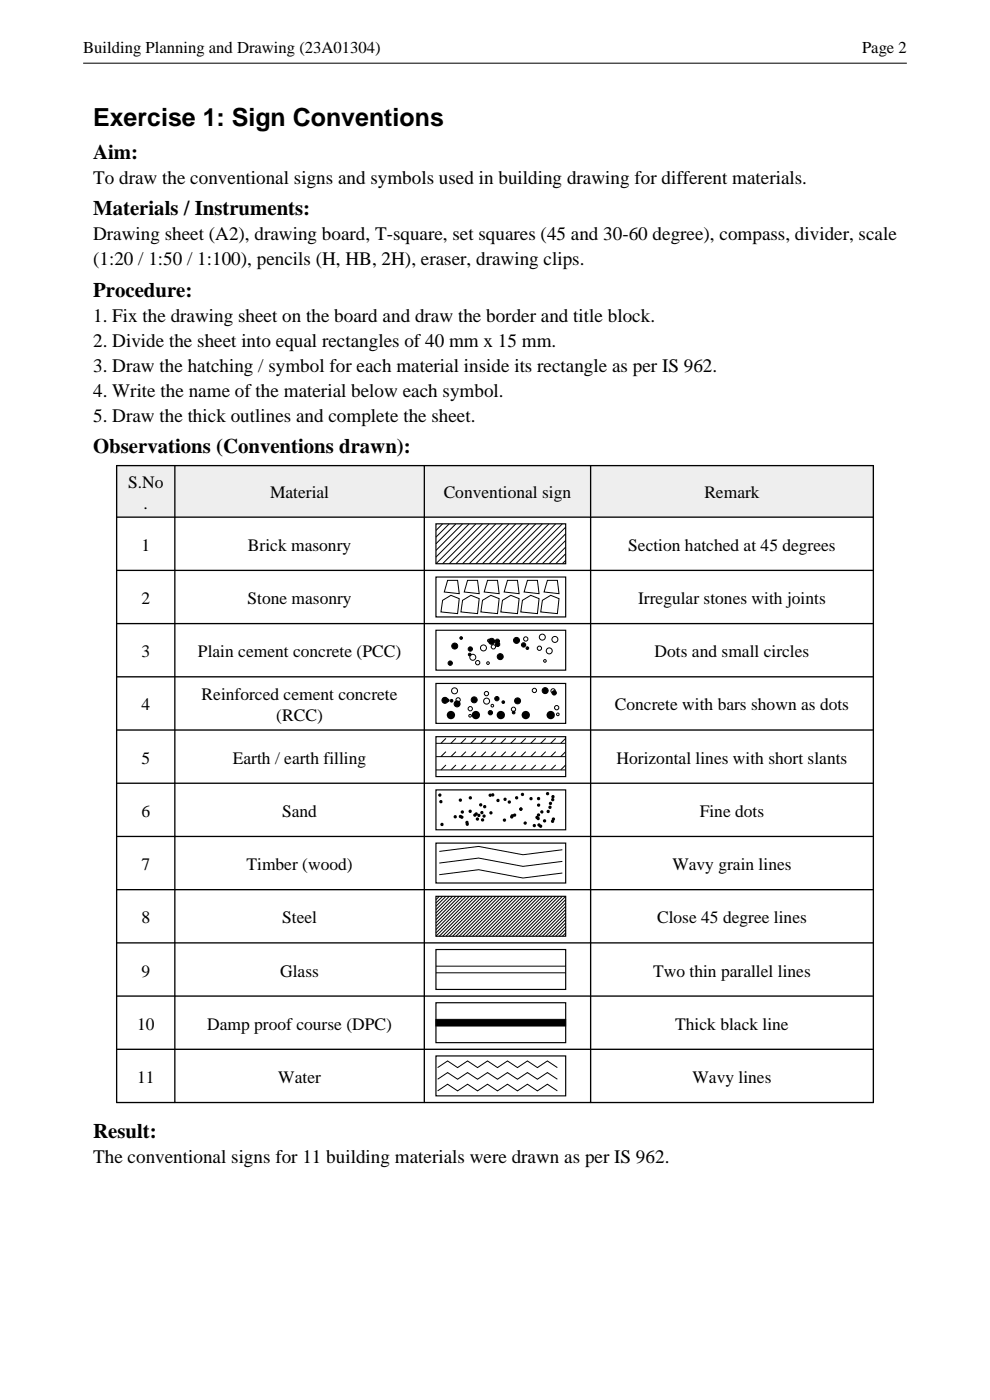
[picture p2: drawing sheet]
<svg xmlns="http://www.w3.org/2000/svg" width="210mm" height="297mm" viewBox="0 0 210 297" stroke-linecap="round" stroke-linejoin="round" font-family="sans-serif">
<path d="M17.6 13.4h174.8" fill="none" stroke="#000" stroke-width=".21"/>
<path d="M24.7 98.8h160.6v10.9h-160.6z" fill-rule="evenodd" fill="#eee"/>
<path d="M92.5 111.1h27.5v8.5h-27.5zM92.5 122.4h27.5v8.5h-27.5zM92.5 133.7h27.5v8.5h-27.5zM92.5 145h27.5v8.5h-27.5zM92.5 156.3h27.5v8.4h-27.5zM92.5 167.6h27.5v8.4h-27.5zM92.5 178.9h27.5v8.4h-27.5zM92.5 190.1h27.5v8.5h-27.5zM92.5 201.4h27.5v8.5h-27.5zM92.5 212.7h27.5v8.5h-27.5zM92.5 224h27.5v8.5h-27.5z" fill="none" stroke="#000" stroke-width=".25"/>
<g fill="none" stroke="#000" stroke-width=".21">
<path d="M93.9 111.1l-1.4 1.4M95.3 111.1l-2.8 2.8M96.7 111.1l-4.2 4.3M98.1 111.1l-5.6 5.7M99.5 111.1l-7 7.1M100.9 111.1l-8.4 8.5M102.4 111.1l-8.5 8.5M103.8 111.1l-8.5 8.5M105.2 111.1l-8.5 8.5M106.6 111.1l-8.5 8.5M108 111.1l-8.5 8.5M109.4 111.1l-8.5 8.5"/>
<path d="M110.8 111.1l-8.4 8.5M112.2 111.1l-8.4 8.5M113.6 111.1l-8.4 8.5M115.1 111.1l-8.5 8.5M116.5 111.1l-8.5 8.5M117.9 111.1l-8.5 8.5M119.3 111.1l-8.5 8.5M120 111.8l-7.8 7.8M120 113.2l-6.4 6.4M120 114.7l-4.9 4.9M120 116.1l-3.5 3.5M120 117.5l-2.1 2.1"/>
<path d="M120 118.9l-.7 .7M93.9 127.4l1.8-1.1 1.7 .7-.3 3.2-3.6-.4zM94.9 123.1h2.2l.3 2.8-3.2-.3zM98.1 127.4l1.8-1.1 1.7 .7-.3 3.2-3.5-.4zM99.2 123.1h2.1l.3 2.8-3.1-.3zM102.4 127.4l1.7-1.1 1.8 .7-.4 3.2-3.5-.4zM103.4 123.1h2.1l.4 2.8-3.2-.3zM106.6 127.4l1.8-1.1 1.7 .7-.3 3.2-3.6-.4zM107.6 123.1h2.2l.3 2.8-3.2-.3zM110.8 127.4l1.8-1.1 1.7 .7-.3 3.2-3.5-.4zM111.9 123.1h2.1l.3 2.8-3.1-.3zM115.1 127.4l1.7-1.1 1.8 .7-.4 3.2-3.5-.4z"/>
<path d="M116.1 123.1h2.1l.4 2.8-3.2-.3zM92.5 157.7h27.5M94.6 159.5l-1.1 1M94.6 156.6l-1.1 1.1M96.7 159.5l-1 1M96.7 156.6l-1 1.1M98.8 159.5l-1 1M98.8 156.6l-1 1.1M100.9 159.5l-1 1M100.9 156.6l-1 1.1M103.1 159.5l-1.1 1M103.1 156.6l-1.1 1.1"/>
<path d="M105.2 159.5l-1.1 1M105.2 156.6l-1.1 1.1M107.3 159.5l-1.1 1M107.3 156.6l-1.1 1.1M109.4 159.5l-1 1M109.4 156.6l-1 1.1M111.5 159.5l-1 1M111.5 156.6l-1 1.1M113.6 159.5l-1 1M113.6 156.6l-1 1.1M115.8 159.5l-1.1 1M115.8 156.6l-1.1 1.1"/>
<path d="M117.9 159.5l-1.1 1M117.9 156.6l-1.1 1.1M120 159.5l-1.1 1M120 156.6l-1.1 1.1M92.5 163.3h27.5M92.5 160.5h27.5M94.6 162.3l-1.1 1M96.7 162.3l-1 1M98.8 162.3l-1 1M100.9 162.3l-1 1M103.1 162.3l-1.1 1M105.2 162.3l-1.1 1"/>
<path d="M107.3 162.3l-1.1 1M109.4 162.3l-1 1M111.5 162.3l-1 1M113.6 162.3l-1 1M115.8 162.3l-1.1 1M117.9 162.3l-1.1 1M120 162.3l-1.1 1M93.2 190.1l-.7 .8M93.9 190.1l-1.4 1.5M94.6 190.1l-2.1 2.2M95.3 190.1l-2.8 2.9M96 190.1l-3.5 3.6"/>
<path d="M96.7 190.1l-4.2 4.3M97.4 190.1l-4.9 5M98.1 190.1l-5.6 5.7M98.8 190.1l-6.3 6.4M99.5 190.1l-7 7.1M100.2 190.1l-7.7 7.8M100.9 190.1l-8.4 8.5M101.6 190.1l-8.4 8.5M102.4 190.1l-8.5 8.5M103.1 190.1l-8.5 8.5M103.8 190.1l-8.5 8.5M104.5 190.1l-8.5 8.5"/>
<path d="M105.2 190.1l-8.5 8.5M105.9 190.1l-8.5 8.5M106.6 190.1l-8.5 8.5M107.3 190.1l-8.5 8.5M108 190.1l-8.5 8.5M108.7 190.1l-8.5 8.5M109.4 190.1l-8.5 8.5M110.1 190.1l-8.5 8.5M110.8 190.1l-8.4 8.5M111.5 190.1l-8.4 8.5M112.2 190.1l-8.4 8.5M112.9 190.1l-8.4 8.5"/>
<path d="M113.6 190.1l-8.4 8.5M114.3 190.1l-8.4 8.5M115.1 190.1l-8.5 8.5M115.8 190.1l-8.5 8.5M116.5 190.1l-8.5 8.5M117.2 190.1l-8.5 8.5M117.9 190.1l-8.5 8.5M118.6 190.1l-8.5 8.5M119.3 185.2l-8.4 1.1-9.4-1.8-8.3 1.1M119.3 182.7l-8.4 1.1-9.4-1.8-8.3 1.1M119.3 180.3l-8.4 1-9.4-1.7-8.3 1M119.3 190.1l-8.5 8.5"/>
<path d="M120 190.1l-8.5 8.5M120 190.9l-7.8 7.7M120 191.6l-7.1 7M120 192.3l-6.4 6.3M120 193l-5.7 5.6M120 193.7l-4.9 4.9M120 194.4l-4.2 4.2M120 195.1l-3.5 3.5M120 195.8l-2.8 2.8M120 196.5l-2.1 2.1M120 197.2l-1.4 1.4M120 197.9l-.7 .7"/>
<path d="M92.5 206.4h27.5M92.5 205h27.5M92.8 231.4l2.1-1.4 2.2 1.4 2.1-1.4 2.1 1.4 2.1-1.4 2.1 1.4 2.1-1.4 2.2 1.4 2.1-1.4 2.1 1.4 2.1-1.4 2.1 1.4M92.8 229l2.1-1.5 2.2 1.5 2.1-1.5 2.1 1.5 2.1-1.5 2.1 1.5 2.1-1.5 2.2 1.5 2.1-1.5 2.1 1.5 2.1-1.5 2.1 1.5M92.8 226.5l2.1-1.4 2.2 1.4 2.1-1.4 2.1 1.4 2.1-1.4 2.1 1.4 2.1-1.4 2.2 1.4 2.1-1.4 2.1 1.4 2.1-1.4 2.1 1.4"/>
<circle cx="100.3" cy="139.4" r=".64"/>
<circle cx="102.6" cy="137.5" r=".64"/>
<circle cx="103.7" cy="135.9" r=".28"/>
<circle cx="104.7" cy="137.2" r=".46"/>
<circle cx="111.5" cy="135.6" r=".46"/>
<circle cx="114.4" cy="137.5" r=".46"/>
<circle cx="115" cy="135.2" r=".64"/>
<circle cx="116.5" cy="138.1" r=".64"/>
<circle cx="117.7" cy="135.7" r=".64"/>
<circle cx="96.4" cy="146.6" r=".64"/>
<circle cx="97.2" cy="148.5" r=".46"/>
<circle cx="99.7" cy="151.8" r=".28"/>
<circle cx="99.8" cy="150.3" r=".46"/>
<circle cx="101.3" cy="140.6" r=".46"/>
<circle cx="103.2" cy="147.1" r=".46"/>
<circle cx="103.2" cy="148.7" r=".64"/>
<circle cx="103.5" cy="140.7" r=".28"/>
<circle cx="104.4" cy="149.7" r=".28"/>
<circle cx="108.9" cy="150.5" r=".46"/>
<circle cx="113.4" cy="146.5" r=".46"/>
<circle cx="115.6" cy="140.2" r=".28"/>
<circle cx="117.3" cy="146.6" r=".46"/>
<circle cx="118.1" cy="150.1" r=".46"/>
<circle cx="118.3" cy="151.5" r=".28"/>
</g>
<g fill="#000" stroke="#000" stroke-width=".21">
<path d="M92.5 216.3h27.5v1.4h-27.5z" fill-rule="evenodd"/>
<circle cx="96.5" cy="137.1" r=".64"/>
<circle cx="97.8" cy="135.4" r=".28"/>
<circle cx="99.6" cy="138.9" r=".28"/>
<circle cx="99.8" cy="137.7" r=".46"/>
<circle cx="104.3" cy="136.1" r=".64"/>
<circle cx="105.5" cy="136" r=".46"/>
<circle cx="105.6" cy="136.7" r=".46"/>
<circle cx="106.1" cy="139.3" r=".64"/>
<circle cx="109.6" cy="135.9" r=".64"/>
<circle cx="111.1" cy="136.8" r=".46"/>
<circle cx="111.9" cy="137.5" r=".28"/>
<circle cx="94.4" cy="148.6" r=".64"/>
<circle cx="95" cy="148.6" r=".28"/>
<circle cx="95.5" cy="140.7" r=".46"/>
<circle cx="95.8" cy="148.7" r=".28"/>
<circle cx="97" cy="149.3" r=".64"/>
<circle cx="100.6" cy="148.5" r=".64"/>
<circle cx="104" cy="151.2" r=".46"/>
<circle cx="105.4" cy="148.2" r=".46"/>
<circle cx="106.8" cy="149" r=".28"/>
<circle cx="109" cy="151.2" r=".28"/>
<circle cx="109.8" cy="148.7" r=".64"/>
<circle cx="115.6" cy="146.5" r=".64"/>
<circle cx="117.6" cy="147" r=".46"/>
</g>
<g fill="#000" stroke="#000" stroke-width=".35">
<circle cx="95.7" cy="151.7" r=".71"/>
<circle cx="100.9" cy="151.7" r=".71"/>
<circle cx="106.2" cy="151.7" r=".71"/>
<circle cx="111.5" cy="151.7" r=".71"/>
<circle cx="116.8" cy="151.7" r=".71"/>
<circle cx="93.3" cy="168.7" r=".18"/>
<circle cx="93.5" cy="170.1" r=".18"/>
<circle cx="93.8" cy="174.9" r=".18"/>
<circle cx="96.6" cy="173.3" r=".18"/>
<circle cx="97.7" cy="169.7" r=".18"/>
<circle cx="97.7" cy="173.2" r=".18"/>
<circle cx="98" cy="173.4" r=".18"/>
<circle cx="98.1" cy="172.3" r=".18"/>
<circle cx="99.1" cy="174.5" r=".18"/>
<circle cx="99.1" cy="174.9" r=".18"/>
<circle cx="99.7" cy="172.1" r=".18"/>
<circle cx="99.8" cy="169.3" r=".18"/>
<circle cx="100.7" cy="172.9" r=".18"/>
<circle cx="101" cy="172.7" r=".18"/>
<circle cx="101.3" cy="173.8" r=".18"/>
<circle cx="101.6" cy="173" r=".18"/>
<circle cx="102" cy="170.7" r=".18"/>
<circle cx="102.2" cy="172.4" r=".18"/>
<circle cx="102.4" cy="173.9" r=".18"/>
<circle cx="102.7" cy="173.1" r=".18"/>
<circle cx="102.8" cy="171.1" r=".18"/>
<circle cx="104" cy="168.7" r=".18"/>
<circle cx="104.1" cy="172.4" r=".18"/>
<circle cx="104.5" cy="168.6" r=".18"/>
<circle cx="105.6" cy="169.8" r=".18"/>
<circle cx="107" cy="174" r=".18"/>
<circle cx="107.1" cy="169.6" r=".18"/>
<circle cx="108" cy="170.1" r=".18"/>
<circle cx="108.5" cy="173.3" r=".18"/>
<circle cx="108.7" cy="173.1" r=".18"/>
<circle cx="109.2" cy="172.9" r=".18"/>
<circle cx="109.6" cy="169.2" r=".18"/>
<circle cx="110.5" cy="171.6" r=".18"/>
<circle cx="110.5" cy="171.7" r=".18"/>
<circle cx="110.8" cy="168.5" r=".18"/>
<circle cx="111.4" cy="174.6" r=".18"/>
<circle cx="112.6" cy="169.4" r=".18"/>
<circle cx="113.3" cy="175.1" r=".18"/>
<circle cx="113.9" cy="173.4" r=".18"/>
<circle cx="114.2" cy="173.6" r=".18"/>
<circle cx="114.2" cy="172.9" r=".18"/>
<circle cx="114.2" cy="169.4" r=".18"/>
<circle cx="114.3" cy="170.8" r=".18"/>
<circle cx="114.3" cy="175" r=".18"/>
<circle cx="114.7" cy="175.3" r=".18"/>
<circle cx="114.9" cy="172.2" r=".18"/>
<circle cx="115.5" cy="174.1" r=".18"/>
<circle cx="116.2" cy="168.4" r=".18"/>
<circle cx="116.3" cy="172.1" r=".18"/>
<circle cx="116.7" cy="171.3" r=".18"/>
<circle cx="116.8" cy="170.4" r=".18"/>
<circle cx="117.2" cy="174.2" r=".18"/>
<circle cx="117.2" cy="169.6" r=".18"/>
<circle cx="117.3" cy="169" r=".18"/>
<circle cx="117.4" cy="173.8" r=".18"/>
</g>
<g fill="none" stroke="#000" stroke-width=".28">
<path d="M24.7 98.8h160.6v135.1h-160.6zM37.1 98.8v135.1M90 98.8v135.1M125.3 98.8v135.1M24.7 109.7h160.6M24.7 121h160.6M24.7 132.3h160.6M24.7 143.6h160.6M24.7 154.9h160.6M24.7 166.2h160.6M24.7 177.4h160.6M24.7 188.7h160.6"/>
<path d="M24.7 200h160.6M24.7 211.3h160.6M24.7 222.6h160.6"/>
</g>
<text font-size="5.3" x="19.8" y="26.8">Exercise 1: Sign Conventions</text>
<g font-size="4.4">
<text x="19.8" y="33.7">Aim:</text>
<text x="19.8" y="45.7">Materials / Instruments:</text>
<text x="19.8" y="63">Procedure:</text>
<text x="19.8" y="96.1">Observations (Conventions drawn):</text>
<text x="19.8" y="241.5">Result:</text>
</g>
<g font-size="4.1">
<text x="19.8" y="39">To draw the conventional signs and symbols used in building drawing for different materials.</text>
<text x="19.8" y="51">Drawing sheet (A2), drawing board, T-square, set squares (45 and 30-60 degree), compass, divider, scale</text>
<text x="19.8" y="56.3">(1:20 / 1:50 / 1:100), pencils (H, HB, 2H), eraser, drawing clips.</text>
<text x="19.8" y="68.3">1. Fix the drawing sheet on the board and draw the border and title block.</text>
<text x="19.8" y="73.6">2. Divide the sheet into equal rectangles of 40 mm x 15 mm.</text>
<text x="19.8" y="78.8">3. Draw the hatching / symbol for each material inside its rectangle as per IS 962.</text>
<text x="19.8" y="84.1">4. Write the name of the material below each symbol.</text>
<text x="19.8" y="89.4">5. Draw the thick outlines and complete the sheet.</text>
<text x="19.8" y="246.8">The conventional signs for 11 building materials were drawn as per IS 962.</text>
</g>
<g font-size="3.7">
<text x="27.2" y="103.5">S.No</text>
<text x="30.5" y="107.9">.</text>
<text x="57.3" y="105.7">Material</text>
<text x="94.1" y="105.7">Conventional sign</text>
<text x="149.4" y="105.7">Remark</text>
<text x="30" y="116.9">1</text>
<text x="52.6" y="116.9">Brick masonry</text>
<text x="133.3" y="116.9">Section hatched at 45 degrees</text>
<text x="30" y="128.1">2</text>
<text x="52.5" y="128.1">Stone masonry</text>
<text x="135.4" y="128.1">Irregular stones with joints</text>
<text x="30" y="139.4">3</text>
<text x="42" y="139.4">Plain cement concrete (PCC)</text>
<text x="138.9" y="139.4">Dots and small circles</text>
<text x="42.8" y="148.5">Reinforced cement concrete</text>
<text x="30" y="150.7">4</text>
<text x="58.6" y="152.9">(RCC)</text>
<text x="130.4" y="150.7">Concrete with bars shown as dots</text>
<text x="30" y="162">5</text>
<text x="49.4" y="162">Earth / earth filling</text>
<text x="130.8" y="162">Horizontal lines with short slants</text>
<text x="30" y="173.3">6</text>
<text x="59.8" y="173.3">Sand</text>
<text x="148.4" y="173.3">Fine dots</text>
<text x="30" y="184.6">7</text>
<text x="52.3" y="184.6">Timber (wood)</text>
<text x="142.6" y="184.6">Wavy grain lines</text>
<text x="30" y="195.9">8</text>
<text x="59.8" y="195.9">Steel</text>
<text x="139.4" y="195.9">Close 45 degree lines</text>
<text x="30" y="207.2">9</text>
<text x="59.4" y="207.2">Glass</text>
<text x="138.6" y="207.2">Two thin parallel lines</text>
<text x="29.1" y="218.5">10</text>
<text x="44" y="218.5">Damp proof course (DPC)</text>
<text x="143.2" y="218.5">Thick black line</text>
<text x="29.1" y="229.7">11</text>
<text x="59" y="229.7">Water</text>
<text x="146.9" y="229.7">Wavy lines</text>
</g>
<g font-size="3.5">
<text x="17.6" y="11.3">Building Planning and Drawing (23A01304)</text>
<text x="182.9" y="11.3">Page 2</text>
</g>
</svg>
